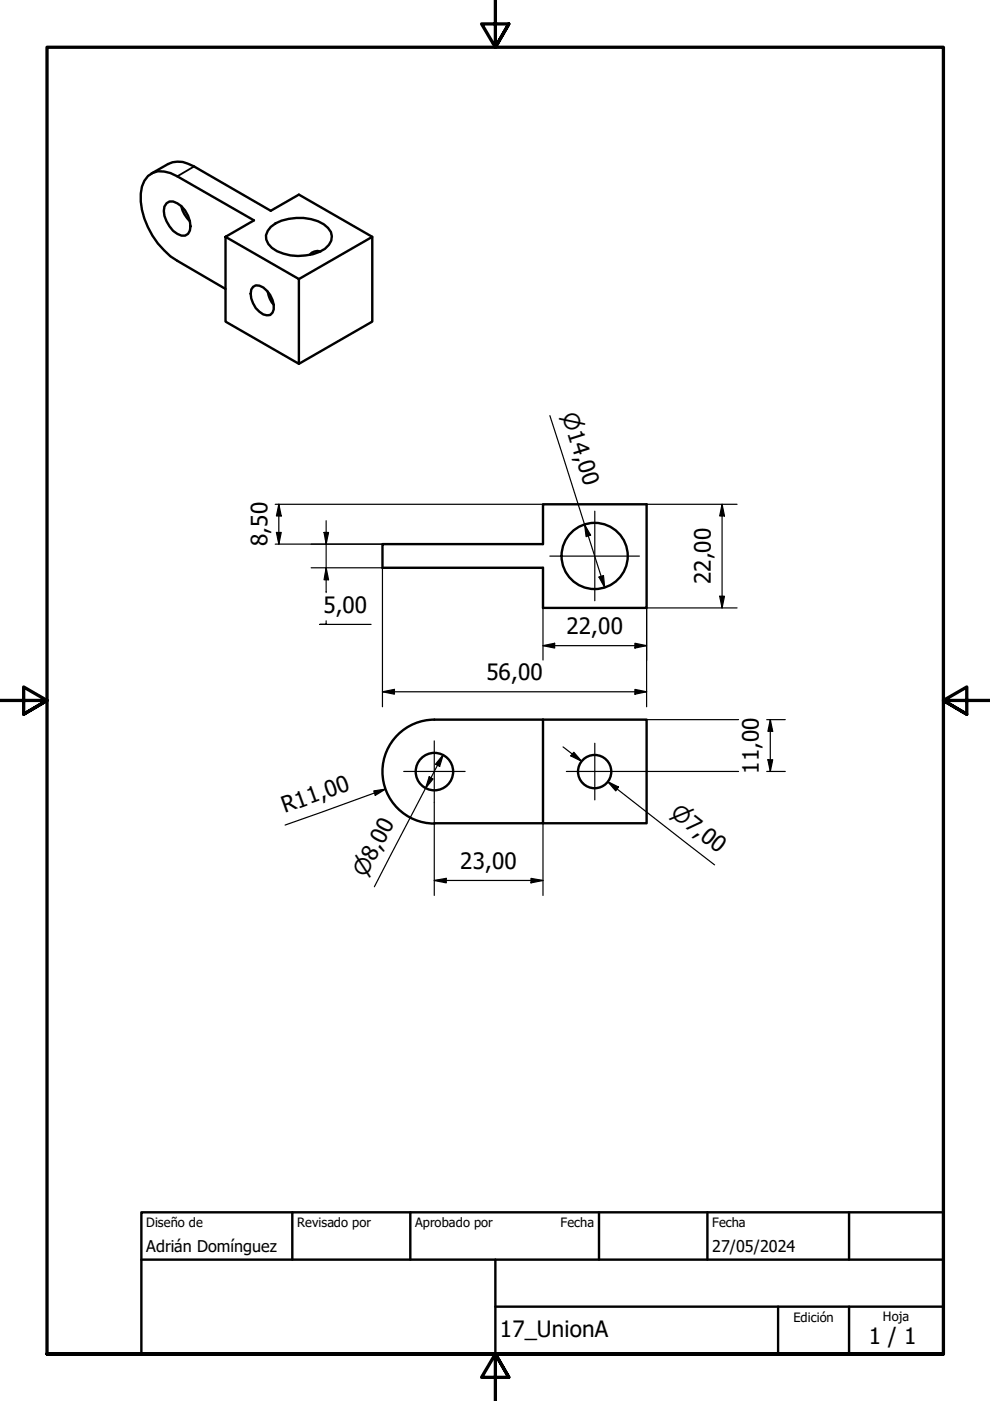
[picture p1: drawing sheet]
<svg xmlns="http://www.w3.org/2000/svg" width="210mm" height="297mm" viewBox="0 0 210 297" stroke-linecap="round" stroke-linejoin="round" font-family="sans-serif">
<!-- layer: Visible (ISO) -->
<g fill="none" stroke="#000" stroke-width=".51">
<path d="M32.1 36.8l3.5-2a5.5 5.5 0 0 1 5.5 .5l16.3 9.4 6-3.4 15.5 8.9v18l-15.5 8.9M35.3 43.1l.6-.4a4.2 4.2 0 0 1 4 3.1 3.7 3.7 0 0 1 0 3.8l-.7 .4a3.7 3.7 0 0 1-3.3-2 5 5 0 0 1-1-4.2zM38.4 43.7a6.5 6.5 0 0 0 1.9 3.2M47.8 50.2l15.6 9v17.9l-15.6-8.9v-18l6-3.5-16.2-9.3a5.8 5.8 0 0 0-5.3-.7 5 5 0 0 0-2.5 4.4 16.7 16.7 0 0 0 7.8 14.2l10.2 6M57.4 48.1a10.5 10.5 0 0 1 10-1.2 4.1 4.1 0 0 1 3 3.2 3.7 3.7 0 0 1-2.6 3.3 10.7 10.7 0 0 1-10.1-.8 2.76 2.76 0 0 1-.3-4.5zM67.9 53.3a2.11 2.11 0 0 0-2.2 .7M78.9 50.2l-15.5 9M53.7 60.8a2.15 2.15 0 0 1 2.9 .8 4.6 4.6 0 0 1 1.2 4.7l-.5 .5a2.94 2.94 0 0 1-3.1-1.5 4.8 4.8 0 0 1-.9-3.9zM56.8 61.8a5.3 5.3 0 0 0 1.2 2.8M81.1 115.4h34v-8.5h22v22h-22v-8.5h-34zM92.1 152.6h23M92.1 152.6a11 11 0 0 0-11 11 11 11 0 0 0 11 11"/>
<path d="M115.1 152.6v21.9h-23M115.1 152.6h22v21.9h-22"/>
<circle cx="126.1" cy="117.9" r="7"/>
<circle cx="92.1" cy="163.6" r="4"/>
<circle cx="126.1" cy="163.6" r="3.5"/>
</g>
<!-- layer: Visible fina (ISO) -->
<path d="M41.1 35.3l-3.5 2.1" fill="none" stroke="#000" stroke-width=".38"/>
<!-- layer: Borde (ISO) -->
<path d="M105 0v10l-2.9-4.9h5.8l-2.9 4.9 2.9-4.9M0 148.5h10l-5-2.8v5.7l5-2.9-5 2.9M210 148.5h-10l5-2.8v5.7l-5-2.9 5 2.9M10 287.1v-277.1h190v277.1h-190h190M107.9 292l-2.9-4.9 2.9 4.9h-5.8l2.9-4.9v9.9" fill="none" stroke="#000" stroke-width=".7"/>
<path d="M30 257h170v30.1h-170zM62 257v10.1M87 257v10.1M127 257v10.1M150 257v10.1M180 257v10.1M30 267.1h170M105 277h95M105 267.1v20M165 277v10.1M180 277v10.1" fill="none" stroke="#000" stroke-width=".51"/>
<!-- layer: Marca de centro (ISO) -->
<path d="M116.6 117.9h19M126.1 108.4v19M92.1 157.1v13M126.1 157.6v12M85.6 163.6h13M120.1 163.6h12" fill="none" stroke="#000" stroke-width=".25"/>
<!-- layer: Cota (ISO) -->
<g fill="none" stroke="#000" stroke-width=".25">
<path d="M116.6 88.1l11.6 36.5M58.4 106.9h56.7M58.4 115.4h22.7M58.6 112.9h1l-.5 2.5zM59.1 106.9l.5 2.5h-1zM59.1 106.9v8.5M68.7 112.9h1l-.5 2.5zM69.2 110.4v15.3M124 111.2l1.2 2.3-.9 .3zM137.1 106.9h19.2M153.1 106.9l.5 2.5h-1zM153.1 106.9v22"/>
<path d="M66 120.4h15.1v29.4M69.2 120.4l.5 2.5h-1zM69.2 131.6v.8h-1.4h10.9M115.1 136.9l2.5-.5v1zM115.1 136.9h22M115.1 128.9v11M127 122.4l1-.4 .2 2.6zM134.6 136.4l2.5 .5-2.5 .5zM152.6 126.4h1l-.5 2.5zM156.3 128.9h-19.2v20.9M81.1 146.7l2.5-.5v1zM81.1 146.7h56"/>
<path d="M119.4 158.4l3.9 3M121.7 159.5l1.6 1.9-2.3-1.1zM134.6 146.2l2.5 .5-2.5 .5zM137.1 152.6h19.5M162.6 152.6h3.9M163.3 152.6l.5 2.5h-1zM163.3 152.6v11M79.2 167.7l2.5-.4-2.1 1.3zM81.7 167.3l-21.2 7.6M91 164.7l.8 .4-1.6 2zM92.1 170.1v19.8M94 160l-.8 2.5-.9-.5z"/>
<path d="M94 160l-14.6 28M115.1 174.5v15.4M128.8 165.7l2.3 1.2-.5 .8zM130.8 167.2l-2-1.5 22.7 17.7M132.1 163.6h24.5M162.6 163.6h3.9M162.8 161.1h1l-.5 2.5zM92.1 186.7l2.5-.5v1zM92.1 186.7h23M112.6 186.2l2.5 .5-2.5 .5z"/>
</g>
<g fill="#000">
<path d="M58.6 112.9h1l-.5 2.5zM59.1 106.9l.5 2.5h-1zM68.7 112.9h1l-.5 2.5zM124 111.2l1.2 2.3-.9 .3zM153.1 106.9l.5 2.5h-1zM69.2 120.4l.5 2.5h-1zM115.1 136.9l2.5-.5v1zM127 122.4l1-.4 .2 2.6zM134.6 136.4l2.5 .5-2.5 .5zM152.6 126.4h1l-.5 2.5zM81.1 146.7l2.5-.5v1zM134.6 146.2l2.5 .5-2.5 .5z"/>
<path d="M163.3 152.6l.5 2.5h-1zM79.2 167.7l2.5-.4-2.1 1.3zM91 164.7l.8 .4-1.6 2zM94 160l-.8 2.5-.9-.5zM121.7 159.5l1.6 1.9-2.3-1.1zM128.8 165.7l2.3 1.2-.5 .8zM162.8 161.1h1l-.5 2.5zM92.1 186.7l2.5-.5v1zM112.6 186.2l2.5 .5-2.5 .5z"/>
</g>
<g font-size="4.8">
<text x="56.7" y="115.8" transform="rotate(-90 56.7 115.8)">8,50</text>
<text x="150.7" y="123.9" transform="rotate(-90 150.7 123.9)">22,00</text>
<text x="68.6" y="130">5,00</text>
<text x="120.1" y="134.5">22,00</text>
<text x="103.1" y="144.3">56,00</text>
<text x="160.9" y="164.1" transform="rotate(-90 160.9 164.1)">11,00</text>
<text x="60.4" y="172.5" transform="rotate(-20 60.4 172.5)">R11,00</text>
<text x="97.6" y="184.3">23,00</text>
<text x="106" y="283.4">17_UnionA</text>
<text x="184.2" y="285">1 / 1</text>
</g>
<g font-size="4.6">
<text x="119.1" y="88.1" transform="rotate(72 119.1 88.1)">⌀14,00</text>
<text x="141.9" y="172.9" transform="rotate(38 141.9 172.9)">⌀7,00</text>
<text x="77.6" y="186.2" transform="rotate(-62 77.6 186.2)">⌀8,00</text>
</g>
<g font-size="3.4">
<text x="31" y="265.4">Adrián Domínguez</text>
<text x="151" y="265.5">27/05/2024</text>
</g>
<g font-size="2.7">
<text x="31" y="260.2">Diseño de</text>
<text x="63" y="260.1">Revisado por</text>
<text x="88" y="260.1">Aprobado por</text>
<text x="118.9" y="260.1">Fecha</text>
<text x="151" y="260.1">Fecha</text>
<text x="168.2" y="280.3">Edición</text>
<text x="187.2" y="280">Hoja</text>
</g>
</svg>
